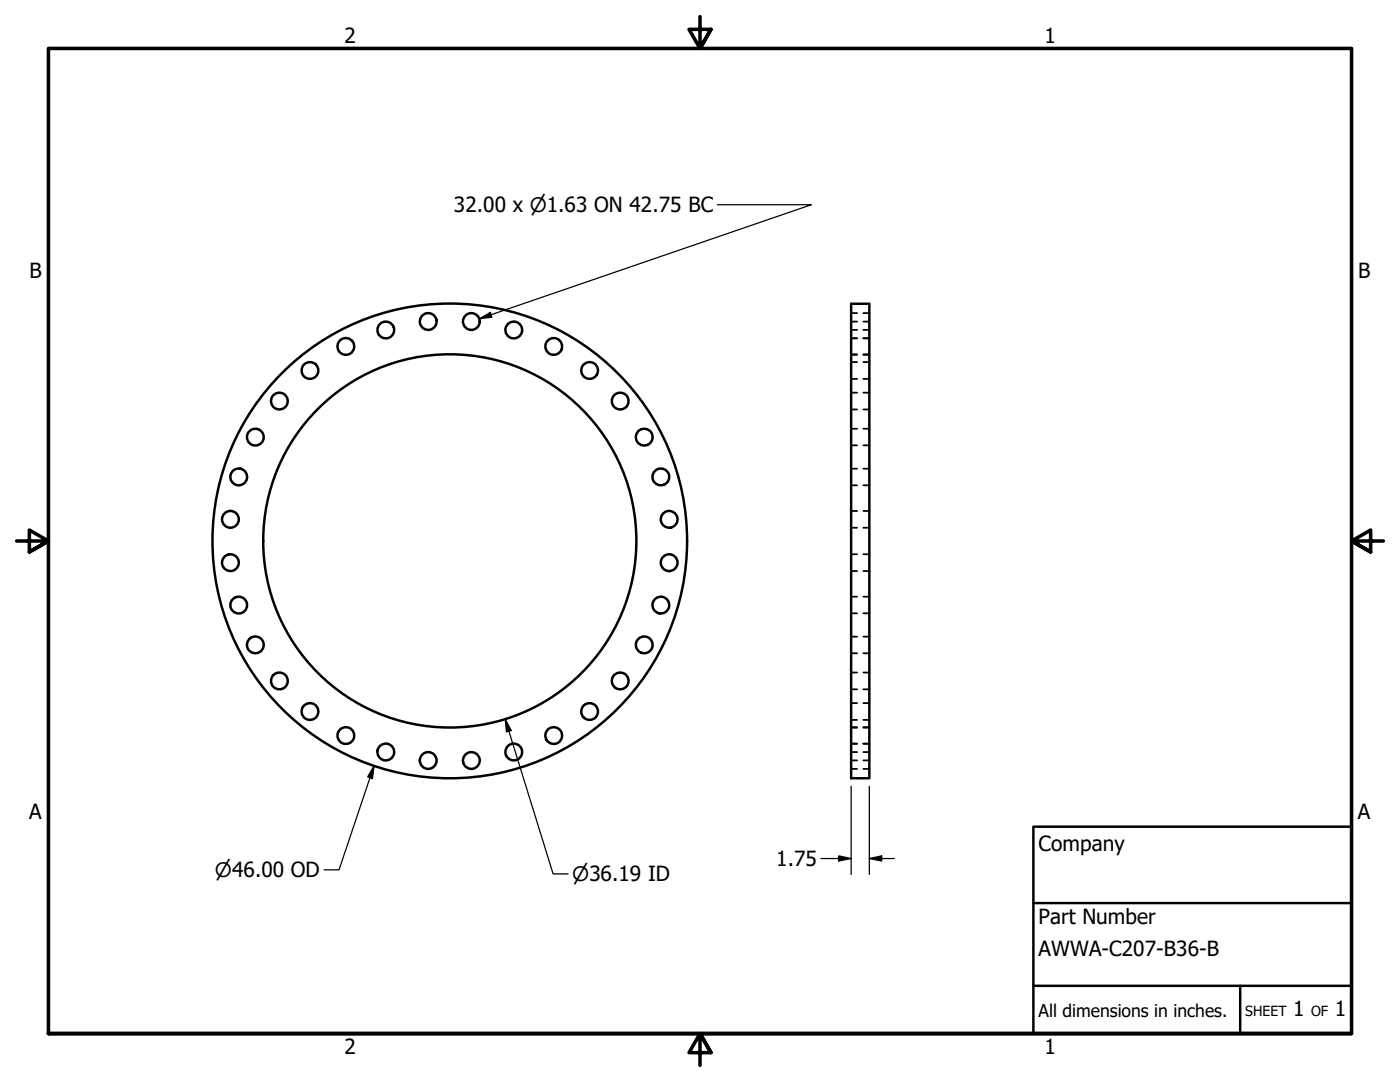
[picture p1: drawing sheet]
<svg xmlns="http://www.w3.org/2000/svg" width="279mm" height="216mm" viewBox="0 0 279 216" stroke-linecap="round" stroke-linejoin="round" font-family="sans-serif">
<!-- layer: Visible (ANSI) -->
<g fill="none" stroke="#000" stroke-width=".49">
<path d="M169.9 60.6h3.6v94.7h-3.6z"/>
<circle cx="61.9" cy="73.9" r="1.68"/>
<circle cx="69" cy="69.1" r="1.68"/>
<circle cx="77" cy="65.8" r="1.68"/>
<circle cx="85.5" cy="64.2" r="1.68"/>
<circle cx="94.1" cy="64.2" r="1.68"/>
<circle cx="102.5" cy="65.8" r="1.68"/>
<circle cx="110.5" cy="69.1" r="1.68"/>
<circle cx="117.7" cy="73.9" r="1.68"/>
<circle cx="47.6" cy="95.2" r="1.68"/>
<circle cx="51" cy="87.2" r="1.68"/>
<circle cx="55.8" cy="80" r="1.68"/>
<circle cx="123.8" cy="80" r="1.68"/>
<circle cx="128.6" cy="87.2" r="1.68"/>
<circle cx="131.9" cy="95.2" r="1.68"/>
<circle cx="46" cy="103.6" r="1.68"/>
<circle cx="46" cy="112.3" r="1.68"/>
<circle cx="89.8" cy="107.9" r="47.4"/>
<circle cx="89.8" cy="107.9" r="37.2"/>
<circle cx="133.5" cy="103.6" r="1.68"/>
<circle cx="133.5" cy="112.3" r="1.68"/>
<circle cx="47.6" cy="120.7" r="1.68"/>
<circle cx="51" cy="128.7" r="1.68"/>
<circle cx="55.8" cy="135.9" r="1.68"/>
<circle cx="123.8" cy="135.9" r="1.68"/>
<circle cx="128.6" cy="128.7" r="1.68"/>
<circle cx="131.9" cy="120.7" r="1.68"/>
<circle cx="61.9" cy="142" r="1.68"/>
<circle cx="69" cy="146.8" r="1.68"/>
<circle cx="77" cy="150.1" r="1.68"/>
<circle cx="85.5" cy="151.7" r="1.68"/>
<circle cx="94.1" cy="151.7" r="1.68"/>
<circle cx="102.5" cy="150.1" r="1.68"/>
<circle cx="110.5" cy="146.8" r="1.68"/>
<circle cx="117.7" cy="142" r="1.68"/>
</g>
<!-- layer: Hidden (ANSI) -->
<g fill="none" stroke="#000" stroke-width=".35">
<path d="M169.9 70.7h1.2M169.9 67.5h1.2M169.9 64.2h1.2M169.9 70.8h1.2M169.9 75.6h1.2M169.9 72.2h1.2M169.9 78.4h1.2M169.9 65.8h1.2M169.9 62.5h1.2M172.3 70.7h1.2M172.3 67.5h1.2M172.3 64.2h1.2"/>
<path d="M172.3 70.8h1.2M172.3 75.6h1.2M172.3 72.2h1.2M172.3 78.4h1.2M172.3 65.8h1.2M172.3 62.5h1.2M169.9 81.7h1.2M169.9 88.9h1.2M169.9 85.5h1.2M169.9 96.8h1.2M169.9 93.5h1.2M172.3 81.7h1.2"/>
<path d="M172.3 88.9h1.2M172.3 85.5h1.2M172.3 96.8h1.2M172.3 93.5h1.2M169.9 105.3h1.2M169.9 102h1.2M169.9 113.9h1.2M169.9 110.6h1.2M169.9 119.1h1.2M172.3 105.3h1.2M172.3 102h1.2M172.3 113.9h1.2"/>
<path d="M172.3 110.6h1.2M172.3 119.1h1.2M169.9 122.4h1.2M169.9 130.4h1.2M169.9 127h1.2M169.9 137.5h1.2M169.9 134.2h1.2M172.3 122.4h1.2M172.3 130.4h1.2M172.3 127h1.2M172.3 137.5h1.2M172.3 134.2h1.2"/>
<path d="M169.9 145.2h1.2M169.9 143.7h1.2M169.9 140.3h1.2M169.9 148.4h1.2M169.9 145.1h1.2M169.9 151.7h1.2M169.9 153.4h1.2M169.9 150.1h1.2M172.3 145.2h1.2M172.3 143.7h1.2M172.3 140.3h1.2M172.3 148.4h1.2"/>
<path d="M172.3 145.1h1.2M172.3 151.7h1.2M172.3 153.4h1.2M172.3 150.1h1.2"/>
</g>
<!-- layer: Border (ANSI) -->
<path d="M139.7 3.3v6.4l-2.2-3.8h4.4l-2.2 3.8 2.2-3.8M3.3 107.9h6.4l-3.8-2.1v4.3l3.8-2.2-3.8 2.2M276.1 107.9h-6.4l3.8-2.1v4.3l-3.8-2.2 3.8 2.2M9.7 206.2v-196.5h260v196.5h-260h260M141.9 210l-2.2-3.8 2.2 3.8h-4.4l2.2-3.8v6.4" fill="none" stroke="#000" stroke-width=".71"/>
<!-- layer: Title (ANSI) -->
<path d="M206.2 165h63.5v41.2h-63.5zM206.2 196.7h63.5M206.2 180.2h63.5M247.5 196.7v9.5" fill="none" stroke="#000" stroke-width=".49"/>
<!-- layer: Dimension (ANSI) -->
<path d="M143.2 40.9h18.7l-66.2 22.7M95.7 63.6l2.2-1.3 .3 1zM74.6 152.8l-.3 2.6-.9-.4zM74.6 152.8l-6.9 20.8h-3M100.8 143.5l1.2 2.3-.9 .2zM100.8 143.5l9.6 30.9h3M169.9 156.9v17.6M173.5 156.9v17.6M163.8 171.3h6.1M167.4 170.8l2.5 .5-2.5 .5zM173.5 171.3l2.5-.5v1zM173.5 171.3h5" fill="none" stroke="#000" stroke-width=".25"/>
<g fill="#000">
<path d="M95.7 63.6l2.2-1.3 .3 1z" fill-rule="evenodd"/>
<path d="M74.6 152.8l-.3 2.6-.9-.4z" fill-rule="evenodd"/>
<path d="M100.8 143.5l1.2 2.3-.9 .2z" fill-rule="evenodd"/>
<path d="M167.4 170.8l2.5 .5-2.5 .5z" fill-rule="evenodd"/>
<path d="M173.5 171.3l2.5-.5v1z" fill-rule="evenodd"/>
</g>
<g font-size="4.2">
<text x="68.7" y="8.6">2</text>
<text x="208.4" y="8.6">1</text>
<text x="90.6" y="42.3">32.00 x ⌀1.63 ON 42.75 BC</text>
<text x="5.9" y="55.5">B</text>
<text x="271" y="55.5">B</text>
<text x="5.8" y="163.4">A</text>
<text x="271" y="163.4">A</text>
<text x="154.9" y="172.8">1.75</text>
<text x="207.3" y="169.8">Company</text>
<text x="207.3" y="184.4">Part Number</text>
<text x="207.3" y="190.7">AWWA-C207-B36-B</text>
<text x="258.1" y="202.8">1</text>
<text x="266.4" y="202.8">1</text>
<text x="68.7" y="210.3">2</text>
<text x="208.4" y="210.3">1</text>
</g>
<g font-size="4">
<text x="42.9" y="175">⌀46.00 OD</text>
<text x="114.2" y="175.9">⌀36.19 ID</text>
</g>
<text font-size="3.5" x="207.3" y="202.9">All dimensions in inches.</text>
<g font-size="2.8">
<text x="248.5" y="202.8">SHEET</text>
<text x="261.7" y="202.8">OF</text>
</g>
</svg>
